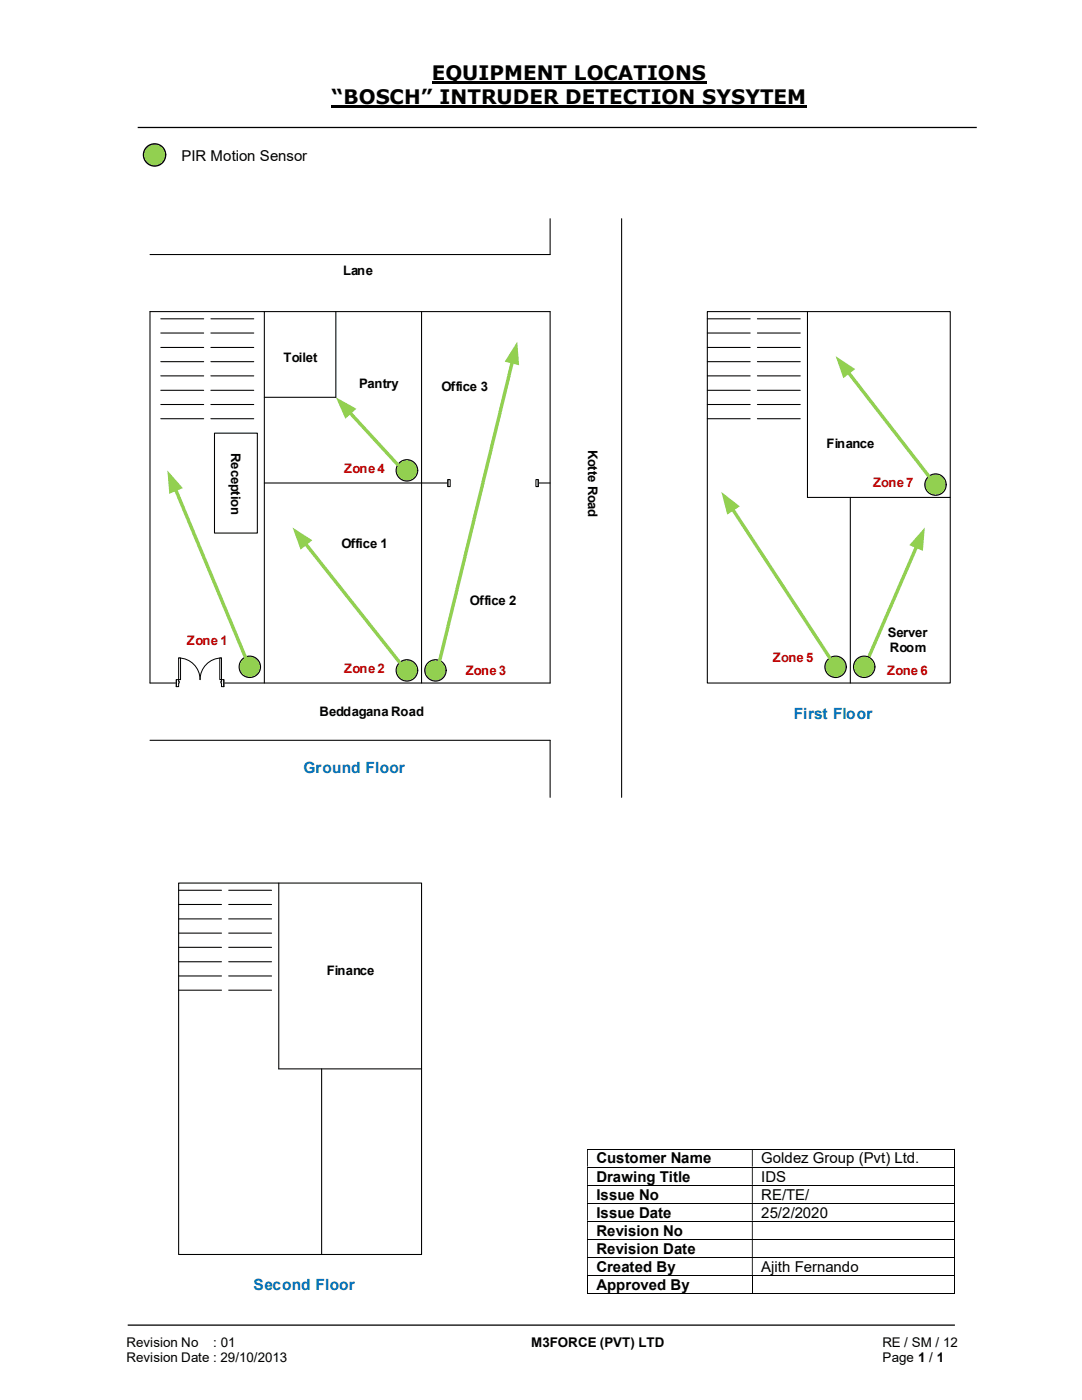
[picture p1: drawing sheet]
<svg xmlns="http://www.w3.org/2000/svg" width="216mm" height="279mm" viewBox="0 0 216 279" stroke-linecap="round" stroke-linejoin="round" font-family="sans-serif">
<path d="M86.1 16.5h54.9M66.2 21.3h94.8" fill="none" stroke="#000" stroke-width=".42"/>
<path d="M27.5 25.4h167.4M25.5 264.5h165" fill="none" stroke="#000" stroke-width=".25"/>
<g fill="none" stroke="#000" stroke-width=".2">
<path d="M117.1 229.3h73.3M117.1 232.9h73.3M117.1 236.6h73.3M190.5 229.4v3.4M190.5 233v3.5M190.5 236.6v3.5M117.1 240.2h73.3M117.1 243.7h73.3M117.1 247.4h73.3M117.1 251h73.3M117.1 254.6h73.3M117.1 258.1h32.9"/>
<path d="M117.2 254.6v3.6M150.1 254.6v3.6M150.2 258.1h40.2M190.5 240.2v3.4M190.5 243.8v3.5M190.5 247.4v3.5M190.5 251v3.5M190.5 254.6v3.6"/>
</g>
<g fill="#000">
<path d="M190.4 229.3l.1 .1zM117.1 229.4h.2v3.4h-.2zM150 229.4h.2v3.4h-.2z" fill-rule="evenodd"/>
<path d="M190.4 232.8h.1v.2h-.1zM117.1 233h.2v3.5h-.2zM150 233h.2v3.5h-.2z" fill-rule="evenodd"/>
<path d="M190.4 236.5h.1v.1h-.1zM117.1 236.6h.2v3.5h-.2zM150 236.6h.2v3.5h-.2z" fill-rule="evenodd"/>
<path d="M190.4 240.1h.1v.1h-.1zM117.1 240.2h.2v3.4h-.2zM150 240.2h.2v3.4h-.2z" fill-rule="evenodd"/>
<path d="M190.4 243.6h.1v.2h-.1zM117.1 243.8h.2v3.5h-.2zM150 243.8h.2v3.5h-.2z" fill-rule="evenodd"/>
<path d="M190.4 247.3h.1v.1h-.1zM117.1 247.4h.2v3.5h-.2zM150 247.4h.2v3.5h-.2z" fill-rule="evenodd"/>
<path d="M190.4 250.9h.1v.1h-.1zM117.1 251h.2v3.5h-.2zM150 251h.2v3.5h-.2z" fill-rule="evenodd"/>
</g>
<path d="M190.4 254.5l.1 .1zM190.4 258.1h.1v.1h-.1z" fill="#000"/>
<circle cx="30.8" cy="30.9" r="2.22" fill="#92d050"/>
<circle cx="30.8" cy="30.9" r="2.22" fill="none" stroke="#000" stroke-width=".25"/>
<path d="M141.1 62.2h48.5v74.1h-48.5z" fill="#fff"/>
<path d="M141.1 62.2h48.5v74.1h-48.5z" fill="none" stroke="#000" stroke-width=".21"/>
<path d="M42.8 86.4h8.6v20h-8.6z" fill="#fff"/>
<g fill="none" stroke="#000" stroke-width=".21">
<path d="M109.8 43.6v7.2h-79.9M124 43.6v115.5M29.9 62.2h79.9v74.1h-79.9zM32.1 63.6h8.5M32.1 66.5h8.5M32.1 69.3h8.5M32.1 72.2h8.5M32.1 75h8.5M32.1 77.9h8.5M42.1 63.6h8.5M42.1 66.5h8.5M42.1 69.3h8.5"/>
<path d="M42.1 72.2h8.5M42.1 75h8.5M42.1 77.9h8.5M52.7 62.2v74.1M67 62.2v17.1h-14.3M84.1 62.2v74.1M141.1 63.6h8.6M141.1 66.5h8.6M141.1 69.3h8.6M141.1 72.2h8.6M141.1 75h8.6M141.1 77.9h8.6"/>
<path d="M151.1 63.6h8.6M151.1 66.5h8.6M151.1 69.3h8.6M151.1 72.2h8.6M151.1 75h8.6M151.1 77.9h8.6M161.1 62.2v37.1h28.5M32.1 80.7h8.5M32.1 83.6h8.5M42.1 80.7h8.5M42.1 83.6h8.5M42.8 86.4h8.6v20h-8.6z"/>
<path d="M52.7 96.4h57.1M141.1 80.7h8.6M141.1 83.6h8.6M151.1 80.7h8.6M151.1 83.6h8.6M169.7 99.3v37M29.9 147.7h79.9v11.4"/>
</g>
<path d="M35.6 176.2h48.5v74.2h-48.5z" fill="#fff"/>
<g fill="none" stroke="#000" stroke-width=".21">
<path d="M35.6 176.2h48.5v74.2h-48.5zM35.6 177.7h8.6M45.6 177.7h8.6M55.6 176.2v37.1h28.5M35.6 180.5h8.6M35.6 183.4h8.6M35.6 186.2h8.6M35.6 189.1h8.6M35.6 191.9h8.6M35.6 194.8h8.6M35.6 197.6h8.6M45.6 180.5h8.6"/>
<path d="M45.6 183.4h8.6M45.6 186.2h8.6M45.6 189.1h8.6M45.6 191.9h8.6M45.6 194.8h8.6M45.6 197.6h8.6M64.2 213.3v37.1"/>
</g>
<path d="M89.4 95.7h18v1.5h-18z" fill="#fff"/>
<path d="M89.4 95.7h18v1.5h-18z" fill="none" stroke="#fff" stroke-width=".2"/>
<path d="M106.9 95.7v1.4h.5v-1.4zM89.4 95.7h.4v1.4h-.4z" fill-rule="evenodd" fill="#fff"/>
<path d="M89.4 95.7h.4v1.4h-.4zM89.4 95.7v1.4M106.9 95.7h.5v1.4h-.5zM107.4 95.7v1.4" fill="none" stroke="#000" stroke-width=".2"/>
<path d="M35.2 135.6h9.5v1.5h-9.5z" fill="#fff"/>
<path d="M35.2 135.6h9.5v1.5h-9.5z" fill="none" stroke="#fff" stroke-width=".2"/>
<path d="M44.2 135.6v1.4h.5v-1.4zM35.2 135.6h.4v1.4h-.4z" fill-rule="evenodd" fill="#fff"/>
<path d="M35.6 136v-.4h-.4v1.4h.4v-.7M44.2 136v-.4h.5v1.4h-.5v-.7" fill="none" stroke="#000" stroke-width=".2"/>
<path d="M44.1 136v.3h.1v-.3zM35.6 136h.2v.3h-.2z" fill-rule="evenodd" fill="#fff"/>
<path d="M35.2 135.6v1.4M35.6 136h.2v.3h-.2M35.6 131.3a4.3 4.3 0 0 1 4.3 4.3 4.3 4.3 0 0 1 4.3-4.3M44.2 136h-.1v.3h.1M44.7 135.6v1.4" fill="none" stroke="#000" stroke-width=".2"/>
<path d="M35.6 131.3h.4v4.3h-.4z" fill-rule="evenodd" fill="#fff"/>
<path d="M35.6 131.3h.4v4.3h-.4z" fill="none" stroke="#000" stroke-width=".2"/>
<path d="M43.9 131.3h.3v4.3h-.3z" fill-rule="evenodd" fill="#fff"/>
<path d="M43.9 131.3h.3v4.3h-.3z" fill="none" stroke="#000" stroke-width=".2"/>
<path d="M182.9 109l-9.5 21.9" fill="none" stroke="#92d050" stroke-width=".68"/>
<g fill="#92d050">
<path d="M184.5 105.3l-.4 4.6-2.7-1.1z"/>
<circle cx="49.8" cy="133.1" r="2.14"/>
</g>
<circle cx="49.8" cy="133.1" r="2.14" fill="none" stroke="#000" stroke-width=".21"/>
<circle cx="81.2" cy="133.8" r="2.15" fill="#92d050"/>
<circle cx="81.2" cy="133.8" r="2.15" fill="none" stroke="#000" stroke-width=".21"/>
<circle cx="86.9" cy="133.8" r="2.13" fill="#92d050"/>
<circle cx="86.9" cy="133.8" r="2.13" fill="none" stroke="#000" stroke-width=".21"/>
<circle cx="81.2" cy="93.9" r="2.15" fill="#92d050"/>
<circle cx="81.2" cy="93.9" r="2.15" fill="none" stroke="#000" stroke-width=".21"/>
<circle cx="172.4" cy="133.1" r="2.14" fill="#92d050"/>
<circle cx="172.4" cy="133.1" r="2.14" fill="none" stroke="#000" stroke-width=".21"/>
<circle cx="186.7" cy="96.7" r="2.13" fill="#92d050"/>
<circle cx="186.7" cy="96.7" r="2.13" fill="none" stroke="#000" stroke-width=".21"/>
<circle cx="166.7" cy="133.1" r="2.13" fill="#92d050"/>
<circle cx="166.7" cy="133.1" r="2.13" fill="none" stroke="#000" stroke-width=".21"/>
<path d="M169.2 74.3l16.1 20.7" fill="none" stroke="#92d050" stroke-width=".68"/>
<path d="M166.8 71.1l3.8 2.6-2.3 1.8z" fill="#92d050"/>
<path d="M35 97.6l14.1 33.9" fill="none" stroke="#92d050" stroke-width=".68"/>
<path d="M33.4 93.9l3.1 3.5-2.7 1.2z" fill="#92d050"/>
<path d="M146.1 101.6l19.5 29.7" fill="none" stroke="#92d050" stroke-width=".68"/>
<path d="M143.9 98.2l3.7 2.8-2.5 1.7z" fill="#92d050"/>
<path d="M60.9 108.5l18.9 23.7" fill="none" stroke="#92d050" stroke-width=".68"/>
<path d="M58.4 105.3l3.9 2.5-2.3 1.9z" fill="#92d050"/>
<path d="M102.2 72.2l-14.6 60.1" fill="none" stroke="#92d050" stroke-width=".68"/>
<path d="M103.2 68.2l.4 4.7-2.9-.7z" fill="#92d050"/>
<path d="M69.8 82.3l9.6 10.5" fill="none" stroke="#92d050" stroke-width=".68"/>
<path d="M67 79.3l4.1 2.3-2.2 2z" fill="#92d050"/>
<g font-size="4">
<text x="86.1" y="16">EQUIPMENT LOCATIONS</text>
<text x="66.2" y="20.8">“BOSCH” INTRUDER DETECTION SYSYTEM</text>
</g>
<g font-size="3.1" fill="#0070c0">
<text x="158.4" y="143.4">First Floor</text>
<text x="60.6" y="154.2">Ground Floor</text>
<text x="50.6" y="257.5">Second Floor</text>
</g>
<g font-size="3">
<text x="36.2" y="32.1">PIR Motion Sensor</text>
<text x="119" y="232.2">Customer Name</text>
<text x="151.9" y="232.2">Goldez Group (Pvt) Ltd.</text>
<text x="119" y="235.8">Drawing Title</text>
<text x="119" y="239.4">Issue No</text>
<text x="151.9" y="235.8">IDS</text>
<text x="151.9" y="239.4">RE/TE/</text>
<text x="119" y="243">Issue Date</text>
<text x="151.9" y="243">25/2/2020</text>
<text x="119" y="246.6">Revision No</text>
<text x="119" y="250.2">Revision Date</text>
<text x="119" y="253.8">Created By</text>
<text x="119" y="257.4">Approved By</text>
<text x="151.9" y="253.8">Ajith Fernando</text>
</g>
<g font-size="2.7">
<text x="25.2" y="268.8">Revision No</text>
<text x="42.6" y="268.8">: 01</text>
<text x="106" y="268.8">M3FORCE (PVT) LTD</text>
<text x="176.1" y="268.8">RE / SM / 12</text>
<text x="25.2" y="271.8">Revision Date : 29/10/2013</text>
<text x="176.1" y="271.8">Page 1 / 1</text>
</g>
<g font-size="2.6">
<text x="68.5" y="54.8">Lane</text>
<text x="56.6" y="72.3">Toilet</text>
<text x="71.7" y="77.3">Pantry</text>
<text x="88.1" y="78">Office 3</text>
<text x="117.4" y="89.7" transform="rotate(90 117.4 89.7)">Kotte Road</text>
<text x="164.9" y="89.4">Finance</text>
<text x="46.1" y="90.4" transform="rotate(90 46.1 90.4)">Reception</text>
<text x="68.1" y="109.3">Office 1</text>
<text x="93.8" y="120.7">Office 2</text>
<text x="177.2" y="127.1">Server</text>
<text x="177.5" y="130.2">Room</text>
<text x="63.8" y="142.9">Beddagana Road</text>
<text x="65.2" y="194.5">Finance</text>
</g>
<g font-size="2.6" fill="#c00000">
<text x="68.7" y="94.4">Zone 4</text>
<text x="174.2" y="97.3">Zone 7</text>
<text x="37.3" y="128.6">Zone 1</text>
<text x="68.7" y="134.4">Zone 2</text>
<text x="92.9" y="134.7">Zone 3</text>
<text x="154.2" y="132.1">Zone 5</text>
<text x="177" y="134.7">Zone 6</text>
</g>
</svg>
